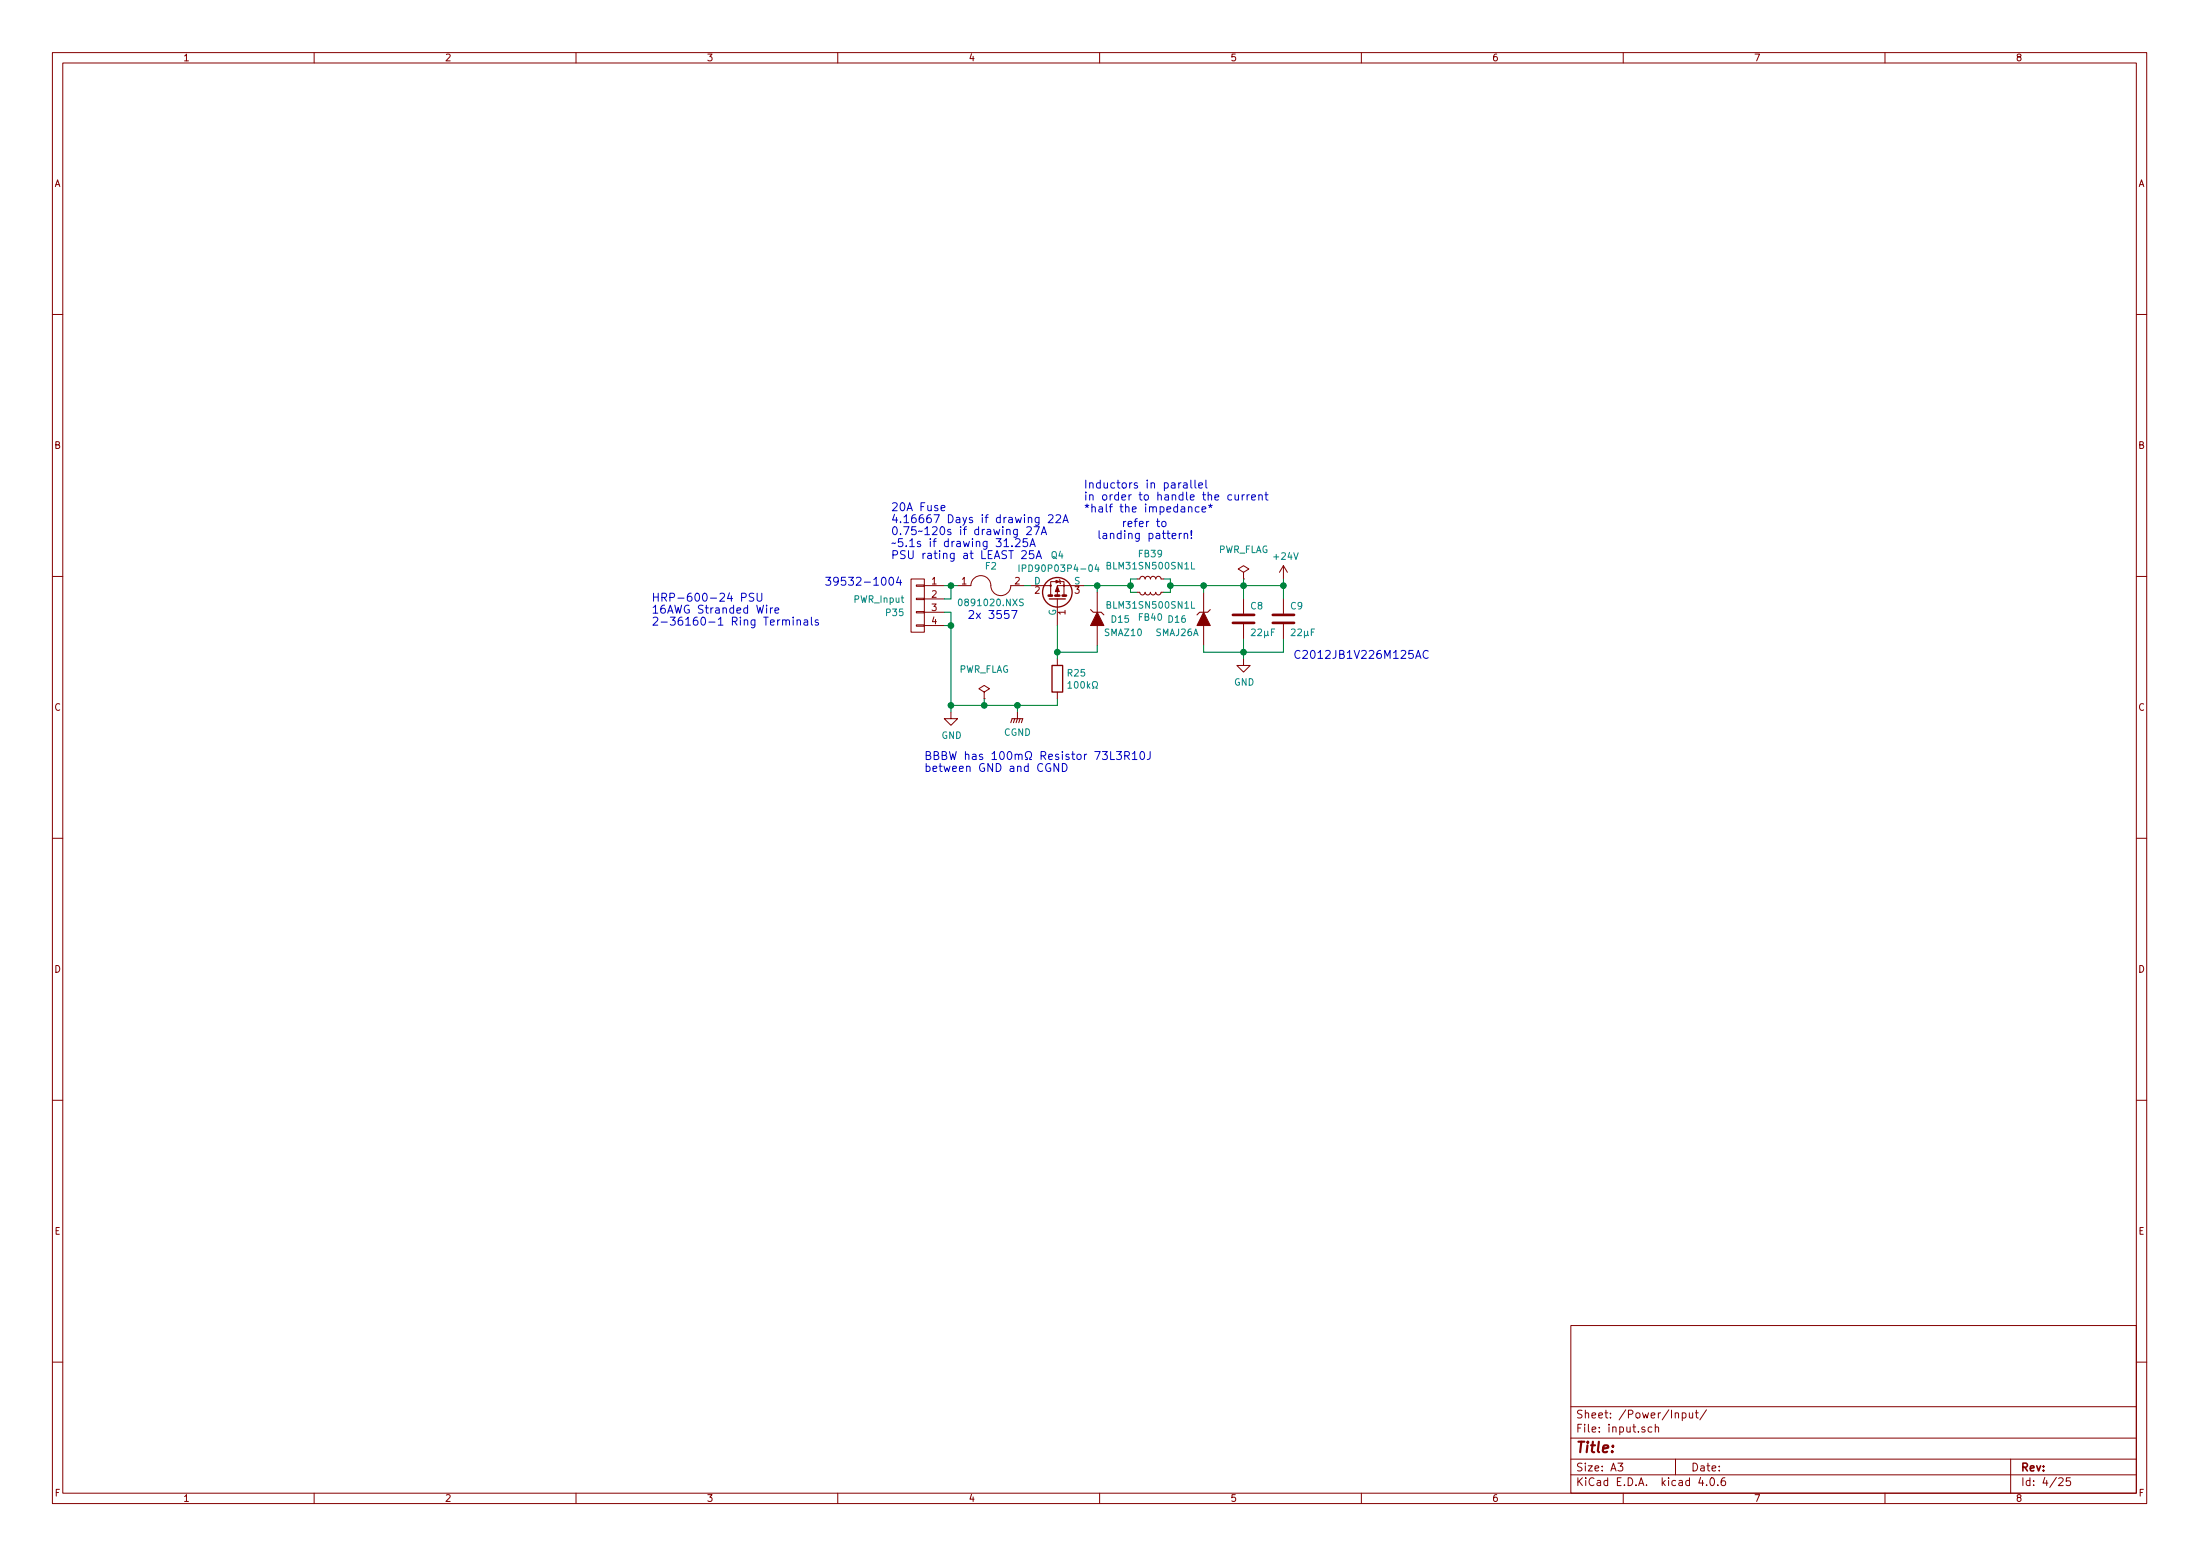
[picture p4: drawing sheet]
<svg xmlns="http://www.w3.org/2000/svg" width="420mm" height="297mm" viewBox="0 0 420 297" stroke-linecap="round" stroke-linejoin="round" font-family="sans-serif">
<g fill="none" stroke="#840000" stroke-width=".19">
<path d="M10 10h400v277h-400zM12 12h396v273.1h-396zM60 10v2M110 10v2M160 10v2M210 10v2M260 10v2M310 10v2M360 10v2M10 60h2M408 60h2M10 110h2"/>
<path d="M174 110.5h2.5v10.2h-2.5zM175 119.3h1.5v.2h-1.5zM175 116.7h1.5v.3h-1.5zM175 114.2h1.5v.3h-1.5zM175 111.7h1.5v.2h-1.5zM176.5 111.8h3.8M176.5 114.3h3.8M176.5 116.9h3.8M176.5 119.4h3.8M182.9 111.8h2.5a1.93 1.93 0 0 1 2.1-1.9 1.93 1.93 0 0 1 1.8 2.2 1.91 1.91 0 0 0 2 1.6 1.91 1.91 0 0 0 1.7-1.9h2.6M196.8 111.8h3.9v1.8M200.7 111.8v-.8h2.5v.8h-1.3v1.8"/>
<path d="M201.9 114.3v5.1M202.3 110.7l.3 .7M207 111.8h-3.8v1.8M209.5 113.1v3.8M209.5 119.4v3.8M217.2 110.5h.5l.1-.3 .3-.2 .4 .1 .2 .4 .1-.3 .3-.2 .4 .1 .2 .4 .1-.3 .3-.2 .4 .1 .2 .4 .2-.3 .2-.2 .5 .1 .1 .4h.5M217.2 113.1h.5l.1 .3 .3 .2 .4-.1 .2-.4 .1 .3 .3 .2 .4-.1 .2-.4 .1 .3 .3 .2 .4-.1 .2-.4 .1 .3 .4 .2 .3-.1 .2-.4h.5M229.9 113.1v3.8M229.9 119.4v3.8M237.5 110.5h.1M237.5 109.3l1-.7-1-.6-1 .6 1 .7v1.2M237.5 114.3v2.8"/>
<path d="M237.5 119.2v2.8M245.1 108v2.5M245.1 114.3v2.8M245.1 119.2v2.8M245.1 108l-.8 1.3M245.1 108l.8 1.3M408 110h2M181.6 135.9v1.3h1.3l-1.3 1.3-1.3-1.3h1.3M188 133.4h.1M188 132.1l1-.6-1-.7-1.1 .7 1.1 .6v1.3M194.3 135.9v1.3M201.9 125.8v1.2"/>
<path d="M201.9 132.1v1.3M237.5 125.8v1.2h1.3l-1.3 1.3-1.3-1.3h1.3M10 160h2M408 160h2M10 210h2M408 210h2M300 253h108v32.1h-108zM10 260h2M300 278.5h108M300 274.5h108M300 268.5h108M309 279.3h.9l-.5 .6 .5 .1v.7l-.2 .1-.7-.1"/>
<path d="M315.5 272.5l-.5-.1-.2 .3v.6l.2 .1 .5-.1M316.1 272.5l.2-.1 .4 .1 .1 .9M316.1 271.9v1.5M320 278.5v3M321.3 269.8l.4-.1 .3 .3-.1 .6h-.6M321.3 269.7v1.5M322.6 269.7l.1 .9 .4 .1 .2-.1M323.3 269.7v1M323.8 269.7h.5M324 269.2v1.3l.3 .2M325.9 269.1l-1.3 2M384 278.5v6.6"/>
<path d="M408 260h2M60 285.1v1.9M110 285.1v1.9M160 285.1v1.9M210 285.1v1.9M260 285.1v1.9M300 281.5h108M310 285.1v1.9M324.8 282l-.4 1.1h1M325.9 283.5v.1M326.7 282.3l.2-.2a.81 .81 0 0 1 .6 .6 .81 .81 0 0 1-.3 .8l-.1 .1a.79 .79 0 0 1-.4-1.3zM328.1 283.5v.1"/>
<path d="M329.4 282.1a.59 .59 0 0 0-.7 .6l.1 .8 .2 .1 .5-.1 .1-.5-.2-.3h-.4l-.3 .3M360 285.1v1.9M393.2 282.3l.6-.2 .2 .4-.9 1.1h.9M395.4 282.1h-.7l-.1 .7 .2-.1h.5l.2 .3-.1 .5-.2 .1-.6-.1"/>
<circle cx="200.7" cy="111.8" r=".13"/>
<circle cx="203.2" cy="111.8" r=".13"/>
</g>
<g fill="none" stroke="#008484" stroke-width=".19">
<path d="M183.1 114.5l.2-.1a.67 .67 0 0 1 .5 .6 .67 .67 0 0 1-.5 .6l-.3-.5zM194.6 107.8v1.3M195.2 108.5l.6-.1 .1-.5-.7-.1v1.3M195.4 114.4l-.6 .1v.3l.5 .3 .1 .3-.2 .2h-.5M209.4 107.8l-.3 .9h.8M209.7 108.2v.9M227.6 107.4v1.2h.6M227.6 114.8v1.3h.6M204 130.5l.3-.4v1.3M204 131.4h.7M208.6 131.4h.3v-.3a.54 .54 0 0 1-.2-.7 .54 .54 0 0 1 .7-.2 .57 .57 0 0 1-.1 .9v.3h.3M239 120.2l.5-.1 .2 .3-.8 .9h.8"/>
<path d="M243.4 120.1h-.6v1.2M246.6 120.2l.5-.1 .2 .3-.7 .9h.7M251.1 120.1h-.7v1.2"/>
</g>
<path d="M200.3 113.7h.6M201.5 113.7h.8M202.9 113.7h.7M235.5 118.9h4M235.5 117.4h4M243.1 118.9h4M243.1 117.4h4" fill="none" stroke="#840000" stroke-width=".51"/>
<path d="M208.3 116.4l.5 .5h1.5l.5 .5M231.1 116.4l-.5 .5h-1.5l-.5 .5M193 138l.3-.8h2l-.2 .8M193.8 137.2l-.3 .8M194.3 137.2l-.2 .8M194.8 137.2l-.2 .8" fill="none" stroke="#840000" stroke-width=".2"/>
<g fill="#840000" stroke="#840000" stroke-width=".19">
<path d="M229.9 116.9l1.2 2.5h-2.5z"/>
<path d="M201.9 111.9l.4 1h-.8z"/>
<path d="M201.7 110.8l.6 .2-.6 .3z"/>
<path d="M209.5 116.9l1.3 2.5h-2.5z"/>
</g>
<g fill="none" stroke="#840000" stroke-width=".25">
<path d="M200.4 114.3h3.1M200.9 127h2v5.1h-2z"/>
<circle cx="201.9" cy="113.1" r="2.82"/>
</g>
<g fill="none" stroke="#0000c2" stroke-width=".19">
<path d="M179.7 97l.8-.2-.1-.2-.4-.1-.3 .2 .1 .7h.6M198.4 98.8v1.2l-.3 .3-.3-.1M198.4 98.8h-.4l-.3 .3v.4l.1 .2h.6M200.2 98.4l.6-.1 .2 .1 .1 .3-.9 1.1h.9M201.7 98.4l.6-.1 .2 .1 .1 .3-1 1.1h1M203 99.8l.5-1.5 .5 1.5M203.1 99.4h.8M219.4 99.5l-.3 .1-.1 .2M220.9 99.5h.6M221.1 99v1.3l.4 .2M221.9 99.7l.3-.2 .4 .2 .1 .6-.2 .2h-.3l-.3-.1zM226.1 92.2h.5l.1 1"/>
<path d="M226.7 92.5l-.5 .1a.3 .3 0 0 0-.2 .3 .3 .3 0 0 0 .2 .3l.5-.1M227 96.9l.1-.1a.36 .36 0 0 1 .5 .2v.8M227.4 91.7v1.3l.3 .2M228.2 91.7v1.3l.2 .2M228.9 92.7l.8-.2-.1-.3h-.4l-.3 .2 .1 .7h.6M229 96.8l-.4-.1-.3 .3v.5l.1 .2h.6M229.6 97.2l.7-.1-.1-.3-.4-.1-.2 .3v.7h.6M230.3 91.7v1.3l.2 .2M230.8 96.5l.4 .1 .3-.1M230.9 96.9l.3-.3 .2 .3M231.2 96.2v.4M235.2 94.5l-.4-.1-.3 .4v.4l.1 .2h.6"/>
<path d="M235.9 94.4v.9a.38 .38 0 0 0 .6 0M236.5 94.4v1.1M237.2 94.4v1.1M237.7 94.4l-.3 .1-.2 .3M238.2 94.4v1.1M238.6 94.4l-.3 .1-.1 .3M239 95l.8-.2-.1-.3-.4-.1-.3 .3 .1 .7h.6M240.4 94.6l.1-.1a.36 .36 0 0 1 .6 .2v.8M240.4 94.4v1.1M241.6 94.4h.6M241.8 93.9v1.4l.4 .2M141.6 114.1l.8-.1 .1-.2-.1-.4-.2-.2h-.6v1.6"/>
<path d="M144 113.3a.62 .62 0 0 0-.8 .1v.4l.7 .4v.4a.62 .62 0 0 1-.8 .1M144.6 113.2v1.3l.3 .3h.3l.3-.3v-1.3M147.1 116v1.1M147.6 116l-.3 .1-.2 .2M148 116.5l.7-.1v-.3l-.5-.1-.2 .3 .1 .7h.6M149.5 118.5v-.1a.36 .36 0 0 1 .6 .2v.7M150.1 118.6a.35 .35 0 0 1 .3-.3 .35 .35 0 0 1 .4 .3v.7M151.5 117.8v.2M151.5 118.3v1M152.2 118.5l.1-.1a.36 .36 0 0 1 .6 .2v.7M152.2 118.3v1M153.6 118.4h.6l.1 .9"/>
<path d="M154.3 118.7l-.6 .1a.3 .3 0 0 0-.2 .2 .3 .3 0 0 0 .2 .3h.6M155 117.8v1.3l.2 .2M156.3 118.4l-.4-.1-.2 .3 .1 .2 .5 .1v.4h-.6M169.9 110.3l.3-.1a.81 .81 0 0 1 .5 .8 .81 .81 0 0 1-.5 .7l-.3-.1-.1-.5zM171.6 110.1l-.4 1.1h1M172 110.7v1M191.7 103.3l.5-.5v1.6M191.7 104.4h.9M193.2 116.5h1l-.6 1.6M193.3 104.2v.2M193.9 103l.6-.2 .2 .2 .1 .3-.9 1.1h.9M194.3 101.1v1.2l-.3 .3-.4-.1"/>
<path d="M194.3 101.1h-.4l-.4 .3v.4l.2 .2h.6M195.1 105.3l.6-.2 .2 .2 .1 .2-.9 1.1h.9M196.1 100.7l.6-.2 .2 .2 .1 .3-1 1.1h1M196.2 102.8h-.7l-.1 .8 .2-.2 .5 .1 .2 .2v.4l-.3 .3-.6-.2M196.7 104.4l.5-1.6 .5 1.6M196.8 103.9h.8M197.4 105.1h-.8v.8l.2-.2 .5 .1 .2 .2v.4l-.3 .2-.6-.1M197.5 100.5h1l-.7 1.6M197.9 106.6l.5-1.5 .5 1.5M198 106.2h.8M198.9 102.1l.5-1.6 .5 1.6M199 101.6h.7"/>
<path d="M225.2 101.8v1M225.7 101.8l-.3 .1-.2 .2M226.2 102v-.1a.36 .36 0 0 1 .6 .1v.8M226.2 101.8v1M227.5 102.7v.1M227.5 101.3v.9M270.4 125.7l.5-1.5 .5 1.5M270.5 125.3h.7M272.7 124.3a.72 .72 0 0 0-1 .5 .72 .72 0 0 0 .7 .9l.3-.2M202.2 145.8v1.5l-.9-1.5v1.5M202.9 145.8a.77 .77 0 0 1 .9 .7 .77 .77 0 0 1-.9 .8zM212.1 143.5v1.5h.8"/>
<path d="M213.2 143.5h1l-.5 .6h.3l.2 .2-.1 .5-.2 .2h-.5l-.2-.2M214.8 144.3l.7-.1 .2-.2-.1-.4-.2-.1h-.6v1.5M215.2 144.3l.5 .7M216.3 143.9l.4-.4v1.5M216.3 145h.8M217.9 143.6l.2-.1a.81 .81 0 0 1 .5 .7 .81 .81 0 0 1-.5 .8l-.2-.2-.2-.4zM219.7 143.5v1.1a.47 .47 0 0 1-.6 .4"/>
</g>
<g fill="none" stroke="#008400" stroke-width=".19">
<path d="M180.3 111.8h2.6M180.3 119.4h1.3M180.3 116.9h1.3v19M181.6 111.8v2.5h-1.3M195.6 111.8h1.2M201.9 119.4v6.4M207 111.8h8.9M209.5 111.8v1.3M217.2 110.5h-1.3v2.6h1.3M222.2 110.5h1.3v2.6h-1.3M223.5 111.8h21.6M229.9 111.8v1.3"/>
<path d="M237.5 110.5v3.8M245.1 110.5v3.8M188 133.4v1.3M194.3 134.7v1.2M201.9 133.4v1.3h-20.3M209.5 123.2v1.3h-7.6M237.5 122v3.8M245.1 122v2.5h-15.2v-1.3"/>
</g>
<g fill="#008400" stroke="#008400" stroke-width=".25">
<circle cx="229.9" cy="111.8" r=".51"/>
<circle cx="237.5" cy="111.8" r=".51"/>
<circle cx="245.1" cy="111.8" r=".51"/>
<circle cx="237.5" cy="124.5" r=".51"/>
<circle cx="181.6" cy="119.4" r=".51"/>
<circle cx="181.6" cy="134.7" r=".51"/>
<circle cx="181.6" cy="111.8" r=".51"/>
<circle cx="209.6" cy="111.8" r=".51"/>
<circle cx="201.9" cy="124.5" r=".51"/>
<circle cx="223.5" cy="111.8" r=".51"/>
<circle cx="215.9" cy="111.8" r=".51"/>
<circle cx="188" cy="134.7" r=".51"/>
<circle cx="194.3" cy="134.7" r=".51"/>
</g>
<text font-size="2.8" fill="#840000" x="301" y="277.3">Title:</text>
<g font-size="2.1" fill="#0000c2">
<text x="207" y="93.3">Inductors in parallel</text>
<text x="207" y="95.5">in order to handle the current</text>
<text x="170.2" y="97.6">20A Fuse</text>
<text x="170.2" y="99.9">4.16667 Days if drawing 22A</text>
<text x="207" y="97.8">*half the impedance*</text>
<text x="211.9" y="100.6">refer to</text>
<text x="170.2" y="102.1">0.75120s if drawing 27A</text>
<text x="170.2" y="104.4">5.1s if drawing 31.25A</text>
<text x="170.2" y="106.7">PSU rating at LEAST 25A</text>
<text x="209.5" y="102.9">landing pattern!</text>
<text x="157.5" y="111.8">39532-1004</text>
<text x="124.5" y="114.8">HRP-600-24 PSU</text>
<text x="124.5" y="117.1">16AWG Stranded Wire</text>
<text x="124.5" y="119.4">2-36160-1 Ring Terminals</text>
<text x="184.8" y="118.1">2x 3557</text>
<text x="247" y="125.8">C2012JB1V226M125AC</text>
<text x="176.5" y="145.1">BBBW has 100m Resistor 73L3R10J</text>
<text x="176.5" y="147.4">between GND and CGND</text>
</g>
<g font-size="2.1" fill="#840000">
<text x="301" y="273.5">File: input.sch</text>
<text x="301" y="270.8">Sheet: /Power/Input/</text>
<text x="301" y="280.9">Size: A3</text>
<text x="323" y="280.9">Date:</text>
<text x="386" y="280.9">Rev:</text>
<text x="301" y="283.7">KiCad E.D.A. kicad 4.0.6</text>
<text x="386" y="283.7">Id: 4/25</text>
</g>
<g font-size="1.8" fill="#840000">
<text x="35" y="11.7">1</text>
<text x="85" y="11.7">2</text>
<text x="135" y="11.7">3</text>
<text x="185" y="11.7">4</text>
<text x="235" y="11.7">5</text>
<text x="285" y="11.7">6</text>
<text x="335" y="11.7">7</text>
<text x="385" y="11.7">8</text>
<text x="10.4" y="35.7">A</text>
<text x="408.4" y="35.7">A</text>
<text x="10.4" y="85.7">B</text>
<text x="408.4" y="85.7">B</text>
<text x="178" y="111.5">1</text>
<text x="183.7" y="111.5">1</text>
<text x="193.8" y="111.5">2</text>
<text x="197.6" y="113.3">2</text>
<text x="205.3" y="113.3">3</text>
<text x="178" y="114.1">2</text>
<text x="178" y="116.6">3</text>
<text x="178" y="119.2">4</text>
<text x="203.5" y="117.4" transform="rotate(-90 203.5 117.4)">1</text>
<text x="10.4" y="135.7">C</text>
<text x="408.4" y="135.7">C</text>
<text x="10.4" y="185.7">D</text>
<text x="408.4" y="185.7">D</text>
<text x="10.4" y="235.7">E</text>
<text x="408.4" y="235.7">E</text>
<text x="10.5" y="285.7">F</text>
<text x="35" y="286.7">1</text>
<text x="85" y="286.7">2</text>
<text x="135" y="286.7">3</text>
<text x="185" y="286.7">4</text>
<text x="235" y="286.7">5</text>
<text x="285" y="286.7">6</text>
<text x="335" y="286.7">7</text>
<text x="385" y="286.7">8</text>
<text x="408.5" y="285.7">F</text>
</g>
<g font-size="1.8" fill="#008484">
<text x="200.8" y="106.6">Q4</text>
<text x="217.5" y="106.4">FB39</text>
<text x="232.5" y="105.5">PWR_FLAG</text>
<text x="243.4" y="106.8">+24V</text>
<text x="188.2" y="108.7">F2</text>
<text x="195.8" y="109.2">IPD90P03P4-04</text>
<text x="197.5" y="111.5">D</text>
<text x="205.2" y="111.5">S</text>
<text x="211.8" y="108.7">BLM31SN500SN1L</text>
<text x="163.1" y="115">PWR_Input</text>
<text x="169.3" y="117.6">P35</text>
<text x="183.7" y="115.7">0891020.NXS</text>
<text x="201.7" y="117.6" transform="rotate(-90 201.7 117.6)">G</text>
<text x="211.8" y="116.2">BLM31SN500SN1L</text>
<text x="212.3" y="118.9">D15</text>
<text x="217.5" y="118.5">FB40</text>
<text x="223.2" y="118.9">D16</text>
<text x="238.9" y="116.3">C8</text>
<text x="246.5" y="116.3">C9</text>
<text x="211" y="121.4">SMAZ10</text>
<text x="220.7" y="121.4">SMAJ26A</text>
<text x="239.6" y="121.4">22F</text>
<text x="247.3" y="121.4">22F</text>
<text x="183" y="128.4">PWR_FLAG</text>
<text x="203.9" y="129.1">R25</text>
<text x="204.8" y="131.4">100k</text>
<text x="235.7" y="130.9">GND</text>
<text x="179.8" y="141">GND</text>
<text x="191.7" y="140.4">CGND</text>
</g>
</svg>
